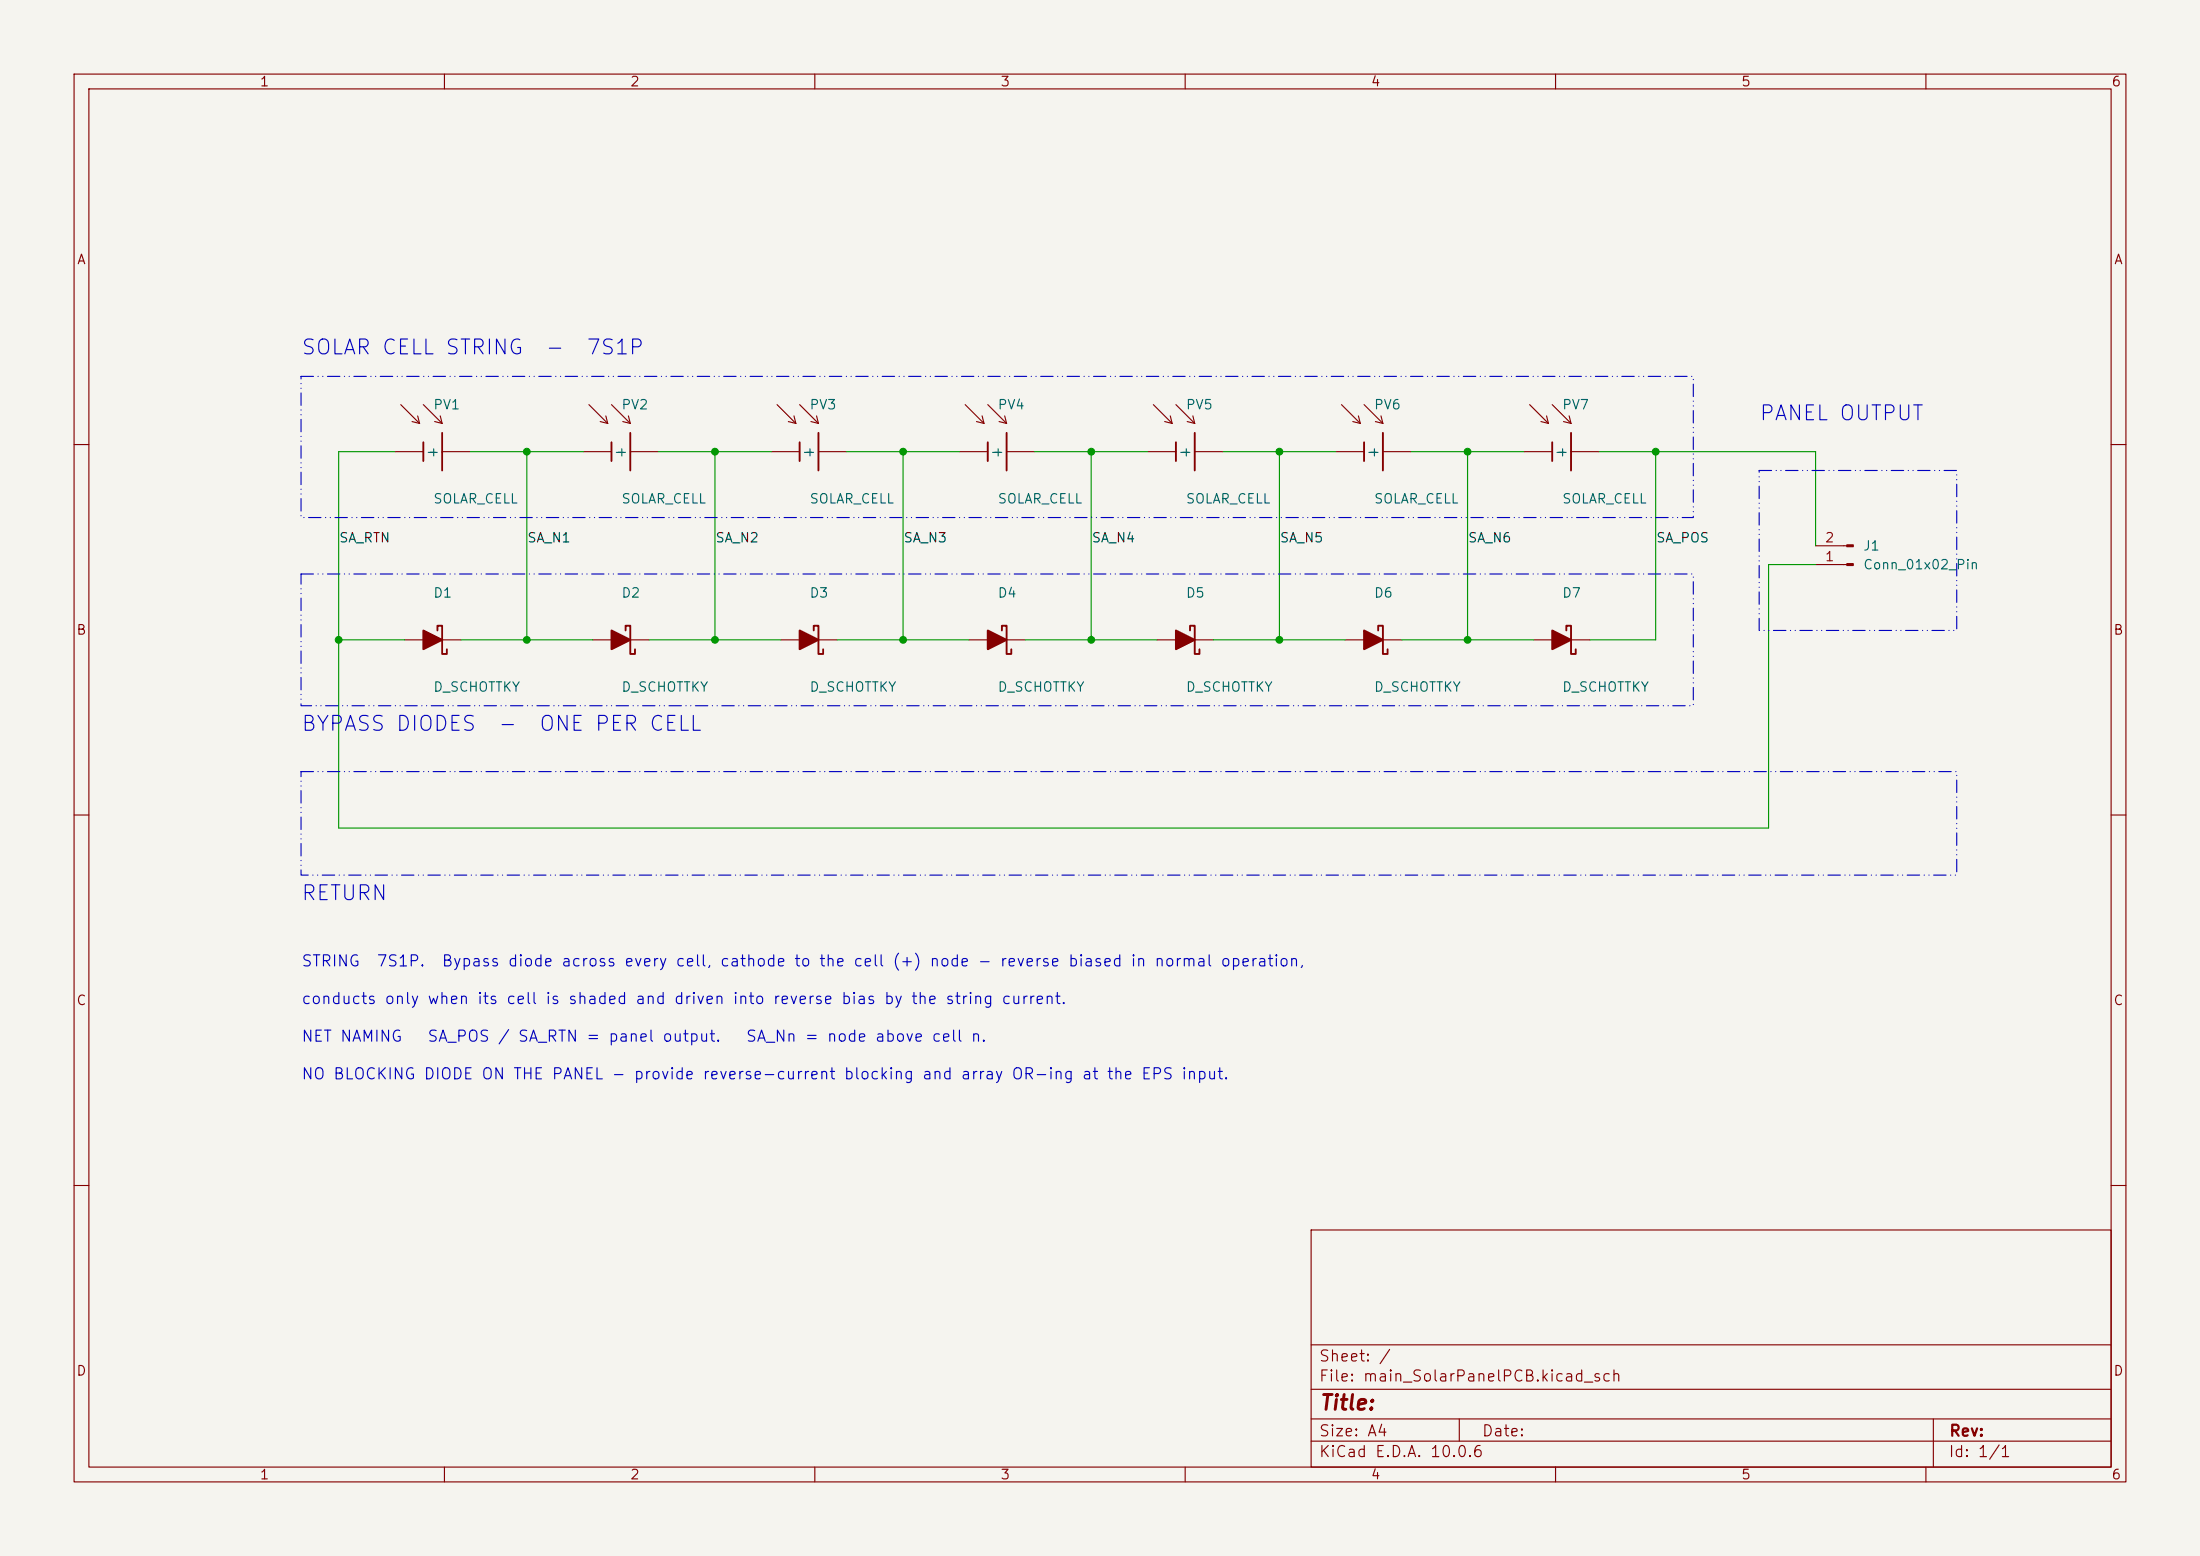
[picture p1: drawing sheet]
<svg xmlns="http://www.w3.org/2000/svg" width="297mm" height="210mm" viewBox="0 0 297 210" stroke-linecap="round" stroke-linejoin="round" font-family="sans-serif">
<path d="M0 0h297v210h-297z" fill="#f5f4ef" stroke="#f5f4ef" stroke-width=".14"/>
<g fill="none" stroke="#840000" stroke-width=".15">
<path d="M10 10h277v190h-277zM12 12h273v186h-273zM60 10v2M110 10v2M160 10v2M210 10v2M260 10v2M54.1 54.6l2.5 2.6M55.6 56.9l1 .3M56.4 56.1l.2 1.1M57.1 54.6l2.6 2.6M58.7 56.9l1 .3"/>
<path d="M59.4 56.1l.3 1.1M79.5 54.6l2.5 2.6M81 56.9l1 .3M81.8 56.1l.2 1.1M82.5 54.6l2.6 2.6M84.1 56.9l1 .3M84.8 56.1l.3 1.1M104.9 54.6l2.5 2.6M106.4 56.9l1 .3M107.2 56.1l.2 1.1M107.9 54.6l2.6 2.6M109.5 56.9l1 .3"/>
<path d="M110.2 56.1l.3 1.1M130.3 54.6l2.5 2.6M131.8 56.9l1 .3M132.6 56.1l.2 1.1M133.3 54.6l2.6 2.6M134.9 56.9l1 .3M135.6 56.1l.3 1.1M155.7 54.6l2.5 2.6M157.2 56.9l1 .3M158 56.1l.2 1.1M158.7 54.6l2.6 2.6M160.3 56.9l1 .3"/>
<path d="M161 56.1l.3 1.1M181.1 54.6l2.5 2.6M182.6 56.9l1 .3M183.4 56.1l.2 1.1M184.1 54.6l2.6 2.6M185.7 56.9l1 .3M186.4 56.1l.3 1.1M206.5 54.6l2.5 2.6M208 56.9l1 .3M208.8 56.1l.2 1.1M209.5 54.6l2.6 2.6M211.1 56.9l1 .3"/>
<path d="M211.8 56.1l.3 1.1M10 60h2M53.3 61h3.8M59.7 61h3.8M78.7 61h3.8M85.1 61h3.8M104.1 61h3.8M110.5 61h3.8M129.5 61h3.8M135.9 61h3.8M154.9 61h3.8M161.3 61h3.8"/>
<path d="M180.3 61h3.8M186.7 61h3.8M205.7 61h3.8M212.1 61h3.8M245.1 76.2h4.2M245.1 73.7h4.2M285 60h2M54.6 86.4h2.5M59.7 86.4h2.5M80 86.4h2.5M85.1 86.4h2.5M105.4 86.4h2.5"/>
<path d="M110.5 86.4h2.5M130.8 86.4h2.5M135.9 86.4h2.5M156.2 86.4h2.5M161.3 86.4h2.5M181.6 86.4h2.5M186.7 86.4h2.5M207 86.4h2.5M212.1 86.4h2.5M10 110h2M285 110h2M10 160h2"/>
<path d="M177 166h108v32h-108zM285 160h2M60 198v2M110 198v2M160 198v2M177 194.5h108M177 191.5h108M177 187.5h108M177 181.5h108M197 191.5v3M210 198v2M260 198v2"/>
<path d="M261 191.5v6.5"/>
</g>
<g fill="none" stroke="#840000" stroke-width=".25">
<path d="M57.1 59.7v2.5M59.7 58.4v5.1M82.5 59.7v2.5M85.1 58.4v5.1M107.9 59.7v2.5M110.5 58.4v5.1M133.3 59.7v2.5M135.9 58.4v5.1M158.7 59.7v2.5M161.3 58.4v5.1M184.1 59.7v2.5M186.7 58.4v5.1"/>
<path d="M209.5 59.7v2.5M212.1 58.4v5.1M59.1 85.1v-.6h.6v3.8h.6v-.7M84.5 85.1v-.6h.6v3.8h.6v-.7M109.9 85.1v-.6h.6v3.8h.6v-.7M135.3 85.1v-.6h.6v3.8h.6v-.7M160.7 85.1v-.6h.6v3.8h.6v-.7M186.1 85.1v-.6h.6v3.8h.6v-.7M211.5 85.1v-.6h.6v3.8h.6v-.7"/>
</g>
<g fill="#840000" stroke="#840000" stroke-width=".25">
<path d="M184.1 85.1l2.6 1.3-2.6 1.2z"/>
<path d="M209.5 85.1l2.6 1.3-2.6 1.2z"/>
<path d="M133.3 85.1l2.6 1.3-2.6 1.2z"/>
<path d="M158.7 85.1l2.6 1.3-2.6 1.2z"/>
<path d="M107.9 85.1l2.6 1.3-2.6 1.2z"/>
<path d="M82.5 85.1l2.6 1.3-2.6 1.2z"/>
<path d="M57.1 85.1l2.6 1.3-2.6 1.2z"/>
</g>
<g fill="#840000" stroke="#840000" stroke-width=".15">
<path d="M249.3 76.1h.9v.2h-.9z"/>
<path d="M249.3 73.5h.9v.3h-.9z"/>
</g>
<g fill="none" stroke="#009600" stroke-width=".15">
<path d="M53.3 61h-7.6v50.8h193.1v-35.6h6.3M63.5 61h15.2M71.1 61v25.4M88.9 61h15.2M96.5 61v25.4M114.3 61h15.2M121.9 61v25.4M139.7 61h15.2M147.3 61v25.4M165.1 61h15.2M172.7 61v25.4M190.5 61h15.2"/>
<path d="M198.1 61v25.4M215.9 61h29.2v12.7M223.5 61v25.4h-8.9M45.7 86.4h8.9M62.2 86.4h17.8M87.6 86.4h17.8M113 86.4h17.8M138.4 86.4h17.8M163.8 86.4h17.8M189.2 86.4h17.8"/>
</g>
<path d="M40.6 50.8h188v19.1h-188zM40.6 77.5h188v17.8h-188zM237.5 63.5h26.7v21.6h-26.7zM40.6 104.1h223.6v14h-223.6z" fill="none" stroke="#0000c2" stroke-width=".15" stroke-dasharray="1.7 .6 0 .6 0 .6"/>
<g fill="#009600" stroke="#009600" stroke-width=".14">
<circle cx="45.7" cy="86.4" r=".46"/>
<circle cx="71.1" cy="86.4" r=".46"/>
<circle cx="71.1" cy="61" r=".46"/>
<circle cx="121.9" cy="61" r=".46"/>
<circle cx="96.5" cy="61" r=".46"/>
<circle cx="96.5" cy="86.4" r=".46"/>
<circle cx="198.1" cy="86.4" r=".46"/>
<circle cx="198.1" cy="61" r=".46"/>
<circle cx="223.5" cy="61" r=".46"/>
<circle cx="172.7" cy="61" r=".46"/>
<circle cx="172.7" cy="86.4" r=".46"/>
<circle cx="147.3" cy="61" r=".46"/>
<circle cx="121.9" cy="86.4" r=".46"/>
<circle cx="147.3" cy="86.4" r=".46"/>
</g>
<g font-size="2" fill="#0000c2">
<text x="40.5" y="48.4">SOLAR CELL STRING</text>
<text x="73.5" y="48.4">-</text>
<text x="79" y="48.4">7S1P</text>
<text x="237.4" y="57.3">PANEL OUTPUT</text>
<text x="40.5" y="99.2">BYPASS DIODES</text>
<text x="67.1" y="99.2">-</text>
<text x="72.6" y="99.2">ONE PER CELL</text>
<text x="40.5" y="122">RETURN</text>
</g>
<text font-size="2" fill="#840000" x="178" y="190.8">Title:</text>
<g font-size="1.5" fill="#0000c2">
<text x="40.6" y="130.8">STRING</text>
<text x="50.7" y="130.8">7S1P.</text>
<text x="59.5" y="130.8">Bypass diode across every cell, cathode to the cell (+) node - reverse biased in normal operation,</text>
<text x="40.6" y="135.9">conducts only when its cell is shaded and driven into reverse bias by the string current.</text>
<text x="40.6" y="141">NET NAMING</text>
<text x="57.6" y="141">SA_POS / SA_RTN = panel output.</text>
<text x="100.6" y="141">SA_Nn = node above cell n.</text>
<text x="40.6" y="146.1">NO BLOCKING DIODE ON THE PANEL - provide reverse-current blocking and array OR-ing at the EPS input.</text>
</g>
<g font-size="1.5" fill="#840000">
<text x="178" y="184.1">Sheet: /</text>
<text x="178" y="186.8">File: main_SolarPanelPCB.kicad_sch</text>
<text x="178" y="197">KiCad E.D.A. 10.0.6</text>
<text x="178" y="194.2">Size: A4</text>
<text x="200" y="194.2">Date:</text>
<text x="263" y="197">Id: 1/1</text>
<text x="263" y="194.2">Rev:</text>
</g>
<g font-size="1.3" fill="#840000">
<text x="35" y="12">1</text>
<text x="85" y="12">2</text>
<text x="135" y="12">3</text>
<text x="185" y="12">4</text>
<text x="235" y="12">5</text>
<text x="285" y="12">6</text>
<text x="10.3" y="36">A</text>
<text x="285.3" y="36">A</text>
<text x="10.2" y="86">B</text>
<text x="285.2" y="86">B</text>
<text x="10.2" y="136">C</text>
<text x="285.2" y="136">C</text>
<text x="10.2" y="186">D</text>
<text x="285.2" y="186">D</text>
<text x="35" y="200">1</text>
<text x="85" y="200">2</text>
<text x="135" y="200">3</text>
<text x="185" y="200">4</text>
<text x="235" y="200">5</text>
<text x="285" y="200">6</text>
</g>
<g font-size="1.3" fill="#006464">
<text x="58.4" y="55.6">PV1</text>
<text x="83.8" y="55.6">PV2</text>
<text x="109.2" y="55.6">PV3</text>
<text x="134.6" y="55.6">PV4</text>
<text x="160" y="55.6">PV5</text>
<text x="185.4" y="55.6">PV6</text>
<text x="210.8" y="55.6">PV7</text>
<text x="57.4" y="61.9">-</text>
<text x="57.6" y="61.9">+</text>
<text x="82.8" y="61.9">-</text>
<text x="83" y="61.9">+</text>
<text x="108.2" y="61.9">-</text>
<text x="108.4" y="61.9">+</text>
<text x="133.6" y="61.9">-</text>
<text x="133.8" y="61.9">+</text>
<text x="159" y="61.9">-</text>
<text x="159.2" y="61.9">+</text>
<text x="184.4" y="61.9">-</text>
<text x="184.6" y="61.9">+</text>
<text x="209.8" y="61.9">-</text>
<text x="210" y="61.9">+</text>
<text x="58.4" y="68.3">SOLAR_CELL</text>
<text x="83.8" y="68.3">SOLAR_CELL</text>
<text x="109.2" y="68.3">SOLAR_CELL</text>
<text x="134.6" y="68.3">SOLAR_CELL</text>
<text x="160" y="68.3">SOLAR_CELL</text>
<text x="185.4" y="68.3">SOLAR_CELL</text>
<text x="210.8" y="68.3">SOLAR_CELL</text>
<text x="251.4" y="74.6">J1</text>
<text x="251.4" y="77.2">Conn_01x02_Pin</text>
<text x="58.4" y="81">D1</text>
<text x="83.8" y="81">D2</text>
<text x="109.2" y="81">D3</text>
<text x="134.6" y="81">D4</text>
<text x="160" y="81">D5</text>
<text x="185.4" y="81">D6</text>
<text x="210.8" y="81">D7</text>
<text x="58.4" y="93.7">D_SCHOTTKY</text>
<text x="83.8" y="93.7">D_SCHOTTKY</text>
<text x="109.2" y="93.7">D_SCHOTTKY</text>
<text x="134.6" y="93.7">D_SCHOTTKY</text>
<text x="160" y="93.7">D_SCHOTTKY</text>
<text x="185.4" y="93.7">D_SCHOTTKY</text>
<text x="210.8" y="93.7">D_SCHOTTKY</text>
</g>
<g font-size="1.3" fill="#0f0f0f">
<text x="45.7" y="73.5">SA_RTN</text>
<text x="71.1" y="73.5">SA_N1</text>
<text x="96.5" y="73.5">SA_N2</text>
<text x="121.9" y="73.5">SA_N3</text>
<text x="147.3" y="73.5">SA_N4</text>
<text x="172.7" y="73.5">SA_N5</text>
<text x="198.1" y="73.5">SA_N6</text>
<text x="223.5" y="73.5">SA_POS</text>
</g>
<g font-size="1.3" fill="#a90000">
<text x="246.3" y="76.1">1</text>
<text x="246.3" y="73.5">2</text>
</g>
</svg>
